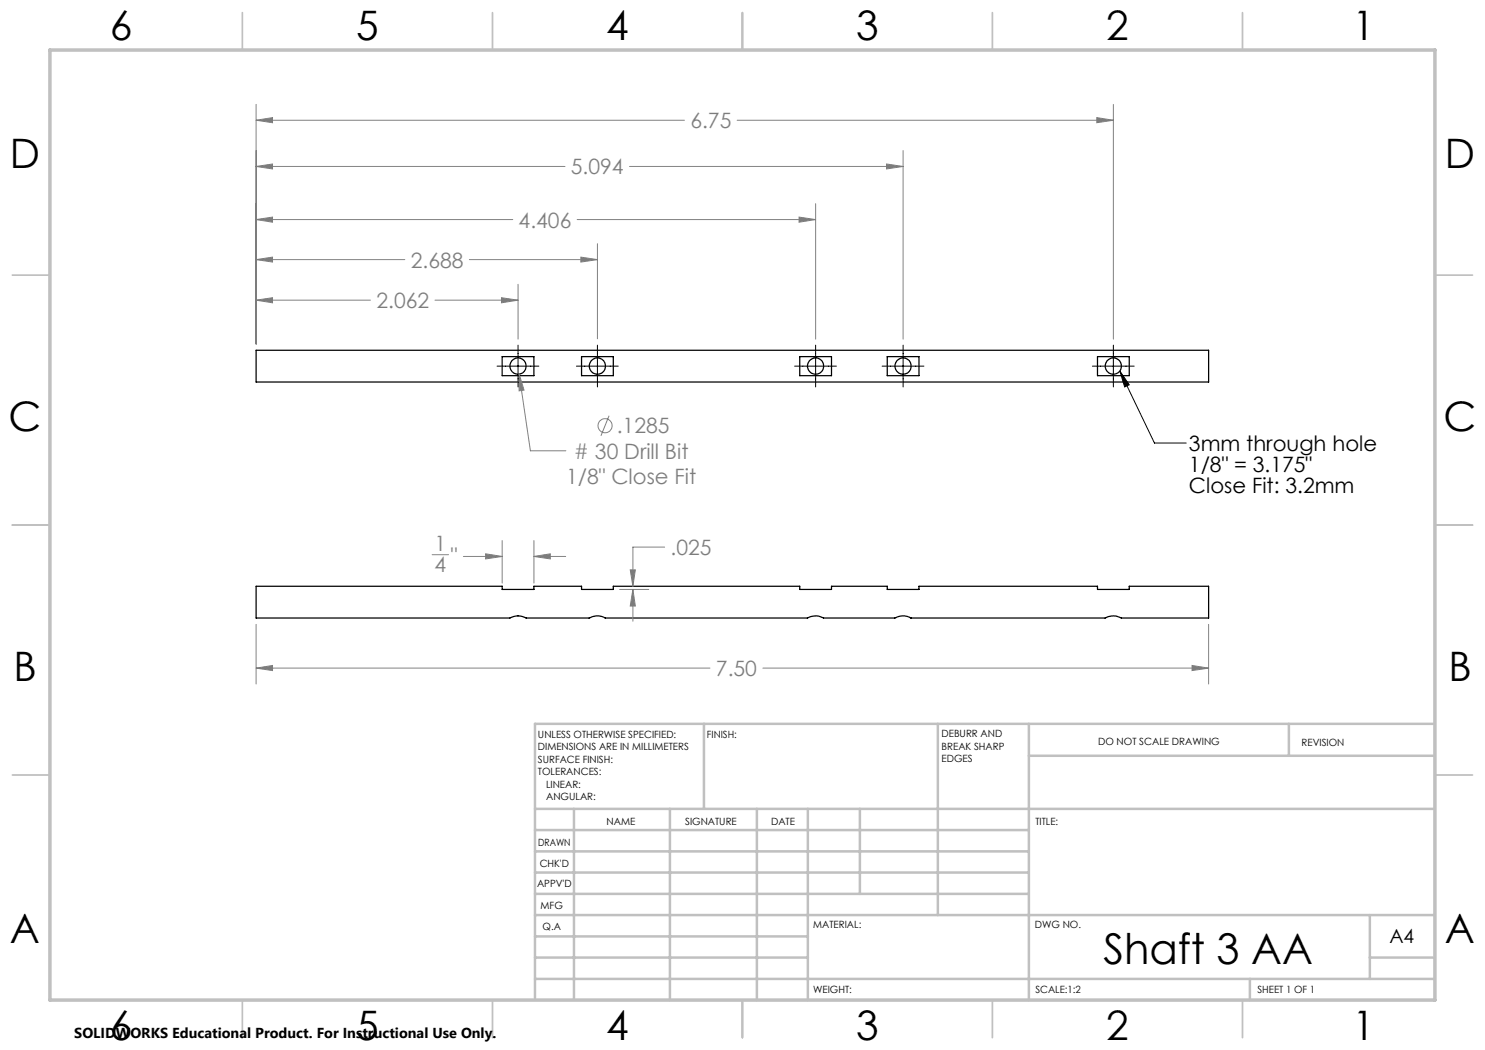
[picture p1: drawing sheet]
<svg xmlns="http://www.w3.org/2000/svg" width="297mm" height="210mm" viewBox="0 0 297 210" stroke-linecap="round" stroke-linejoin="round" font-family="sans-serif">
<g fill="none" stroke="#000" stroke-width=".25">
<path d="M51.2 70.1h190.5v6.3h-190.5zM100.4 71.3h6.4v3.8h-6.4zM116.3 71.3h6.4v3.8h-6.4zM159.9 71.3h6.4v3.8h-6.4zM177.4 71.3h6.4v3.8h-6.4zM219.5 71.3h6.3v3.8h-6.3zM51.2 117.3h49.2v.6h6.4v-.6h9.5v.6h6.4v-.6h37.2v.6h6.4v-.6h11.1v.6h6.4v-.6h35.7v.6h6.3v-.6h15.9v6.3h-17.4a3.3 3.3 0 0 0-3.3 0h-38.8a3.3 3.3 0 0 0-3.2 0h-14.3a3.3 3.3 0 0 0-3.2 0h-40.4a3.3 3.3 0 0 0-3.3 0h-12.6a3.3 3.3 0 0 0-3.2 0h-50.8z"/>
<circle cx="103.6" cy="73.2" r="1.63"/>
<circle cx="119.5" cy="73.2" r="1.63"/>
<circle cx="163.1" cy="73.2" r="1.64"/>
<circle cx="180.6" cy="73.2" r="1.63"/>
<circle cx="222.7" cy="73.2" r="1.63"/>
</g>
<g fill="none" stroke="#808080" stroke-width=".2">
<path d="M51.2 33.3l3.3-.5v1zM51.2 24.1l3.3-.6v1zM51.2 20.9v47.9M51.2 33.3h61.8M51.2 24.1h85.7M125.9 33.3h54.7M147.4 24.1h75.3M177.3 32.8l3.3 .5-3.3 .5zM180.6 30.1v37.7M219.4 23.5l3.3 .6-3.3 .4zM222.7 20.9v46.9M51.2 51.9l3.3-.5v1z"/>
<path d="M51.2 43.9l3.3-.5v1zM51.2 51.9h29.8M51.2 43.9h51.4M93.9 51.9h25.6M100.3 59.5l3.3 .5-3.3 .6zM103.6 56.9v10.9M115.4 43.9h47.7M116.2 51.4l3.3 .5-3.3 .5zM119.5 48.7v19.1M159.8 43.4l3.3 .5-3.3 .5zM163.1 40.7v27.1M51.2 60l3.3-.5v1.1z"/>
<path d="M51.2 60h22.9M87 60h16.6M103.8 74.8l1 3.2-1 .2zM103.8 74.8l2.3 15.4h7.1M121.8 83.1l-1.6 4.1M86.4 110.9h3.3M92.7 111.3h7.7M97.1 110.8l3.3 .5-3.3 .5zM100.4 108.1v8.5M106.8 111.3l3.3-.5v1zM106.8 108.1v8.5M106.8 111.3h6.3"/>
<path d="M123.9 117.9h5.9M126 114h1.1l-.5 3.3zM126.6 117.9l.5 3.3h-1.1zM126.6 117.9v6.3M132.9 109.4h-6.3v7.9M51.2 133.6l3.3-.5v1zM51.2 124.9v11.9M51.2 133.6h90.8M152.6 133.6h89.1M238.4 133.1l3.3 .5-3.3 .5zM241.7 124.9v11.9"/>
<circle cx="121" cy="85.1" r="1.41"/>
</g>
<path d="M99.4 73.2h8.4M103.6 69v8.4M115.3 73.2h8.3M119.5 69v8.4M158.9 73.2h8.4M163.1 69v8.4M176.4 73.2h8.4M180.6 69v8.4M218.5 73.2h8.3M222.7 69v8.4M224 74.2l1.8 2.8-.9 .4zM224 74.2l6.9 14.4h6.3" fill="none" stroke="#000" stroke-width=".2"/>
<g fill="none" stroke="#c0c0c0" stroke-width=".35">
<path d="M48.5 2.5v7.5M98.5 2.5v7.5M148.5 2.5v7.5M198.5 2.5v7.5M248.5 2.5v7.5M2.5 55h7.5M287 55h7.5M2.5 105h7.5M287 105h7.5M2.5 155h7.5M287 155h7.5M48.5 200v7.5"/>
<path d="M98.5 200v7.5M148.5 200v7.5M198.5 200v7.5M248.5 200v7.5"/>
</g>
<g fill="none" stroke="#c0c0c0" stroke-width=".5">
<path d="M140.8 144.8v17M187.6 144.8v38.2M205.8 144.8v55.2M205.8 151.2h81.2M257.8 144.8v6.4M287 144.8h-180v55.2M107 161.8h180M107 178.8h98.8M107 174.5h98.8M107 170.3h98.8M107 166h98.8M114.8 161.8v38.2"/>
<path d="M134 161.8v38.2M151.4 161.8v38.2M161.6 161.8v38.2M172 161.8v17M107 195.8h180M107 191.5h54.6M107 187.3h54.6M107 183h180M250 195.8v4.2M274 191.5h13M274 183v12.8"/>
</g>
<path d="M10 10h277v190h-277z" fill="none" stroke="#c0c0c0" stroke-width=".7"/>
<path d="M224 74.2l1.8 2.8-.9 .4z" fill="#000"/>
<path d="M51.2 60l3.3-.5v1.1zM100.3 59.5l3.3 .5-3.3 .6zM51.2 51.9l3.3-.5v1zM116.2 51.4l3.3 .5-3.3 .5zM51.2 43.9l3.3-.5v1zM159.8 43.4l3.3 .5-3.3 .5zM51.2 33.3l3.3-.5v1zM177.3 32.8l3.3 .5-3.3 .5zM219.4 23.5l3.3 .6-3.3 .4zM51.2 24.1l3.3-.6v1zM103.8 74.8v3.4l1-.2zM51.2 133.6l3.3-.5v1zM238.4 133.1l3.3 .5-3.3 .5zM97.1 110.8l3.3 .5-3.3 .5zM106.8 111.3l3.3-.5v1zM126.6 117.9l.5 3.3h-1.1zM126 114h1.1l-.5 3.3z" fill="#808080"/>
<text font-size="8.5" x="220.7" y="192.7">Shaft 3 AA</text>
<g font-size="8.1">
<text x="22" y="8">6</text>
<text x="71.2" y="8">5</text>
<text x="121.2" y="8">4</text>
<text x="171.2" y="8">3</text>
<text x="221.2" y="8">2</text>
<text x="270.5" y="8">1</text>
<text x="2" y="33.6">D</text>
<text x="289" y="33.6">D</text>
<text x="1.7" y="86.1">C</text>
<text x="288.7" y="86.1">C</text>
<text x="2.7" y="136.1">B</text>
<text x="289.7" y="136.1">B</text>
<text x="2" y="188.6">A</text>
<text x="289" y="188.6">A</text>
<text x="22" y="208">6</text>
<text x="71.2" y="208">5</text>
<text x="121.2" y="208">4</text>
<text x="171.2" y="208">3</text>
<text x="221.2" y="208">2</text>
<text x="270.5" y="208">1</text>
</g>
<g font-size="4.2" fill="#808080">
<text x="138.1" y="25.6">6.75</text>
<text x="114.2" y="34.9">5.094</text>
<text x="103.7" y="45.5">4.406</text>
<text x="82.2" y="53.5">2.688</text>
<text x="75.3" y="61.6">2.062</text>
<text x="123.4" y="86.7">.1285</text>
<text x="114.8" y="91.8"># 30 Drill Bit</text>
<text x="113.3" y="96.8">1/8&quot; Close Fit</text>
<text x="86.9" y="110.3">1</text>
<text x="90.2" y="112.6">&quot;</text>
<text x="134.1" y="111">.025</text>
<text x="86.9" y="114.5">4</text>
<text x="143.2" y="135.2">7.50</text>
</g>
<g font-size="4.2">
<text x="237.8" y="90.2">3mm through hole</text>
<text x="237.8" y="94.4">1/8&quot; = 3.175&quot;</text>
<text x="237.8" y="98.6">Close Fit: 3.2mm</text>
</g>
<text font-size="3.9" x="277.9" y="188.5">A4</text>
<text font-size="2.9" x="14.9" y="207.6">SOLIDWORKS Educational Product. For Instructional Use Only.</text>
<g font-size="2">
<text x="107.6" y="147.6">UNLESS OTHERWISE SPECIFIED:</text>
<text x="141.4" y="147.6">FINISH:</text>
<text x="188.3" y="147.5">DEBURR AND</text>
<text x="188.3" y="150">BREAK SHARP</text>
<text x="219.6" y="149">DO NOT SCALE DRAWING</text>
<text x="260.3" y="149.2">REVISION</text>
<text x="107.6" y="150.1">DIMENSIONS ARE IN MILLIMETERS</text>
<text x="107.6" y="152.6">SURFACE FINISH:</text>
<text x="107.6" y="155.1">TOLERANCES:</text>
<text x="188.3" y="152.5">EDGES</text>
<text x="109.2" y="157.6">LINEAR:</text>
<text x="109.2" y="160.1">ANGULAR:</text>
<text x="121.3" y="165">NAME</text>
<text x="137" y="164.9">SIGNATURE</text>
<text x="154.2" y="164.9">DATE</text>
<text x="207.1" y="164.9">TITLE:</text>
<text x="107.6" y="169.1">DRAWN</text>
<text x="107.9" y="173.3">CHK'D</text>
<text x="107.4" y="177.4">APPV'D</text>
<text x="108.1" y="181.8">MFG</text>
<text x="108.5" y="186">Q.A</text>
<text x="162.6" y="185.5">MATERIAL:</text>
<text x="207" y="185.5">DWG NO.</text>
<text x="162.6" y="198.5">WEIGHT:</text>
<text x="207.1" y="198.6">SCALE:1:2</text>
<text x="251.5" y="198.6">SHEET 1 OF 1</text>
</g>
</svg>
